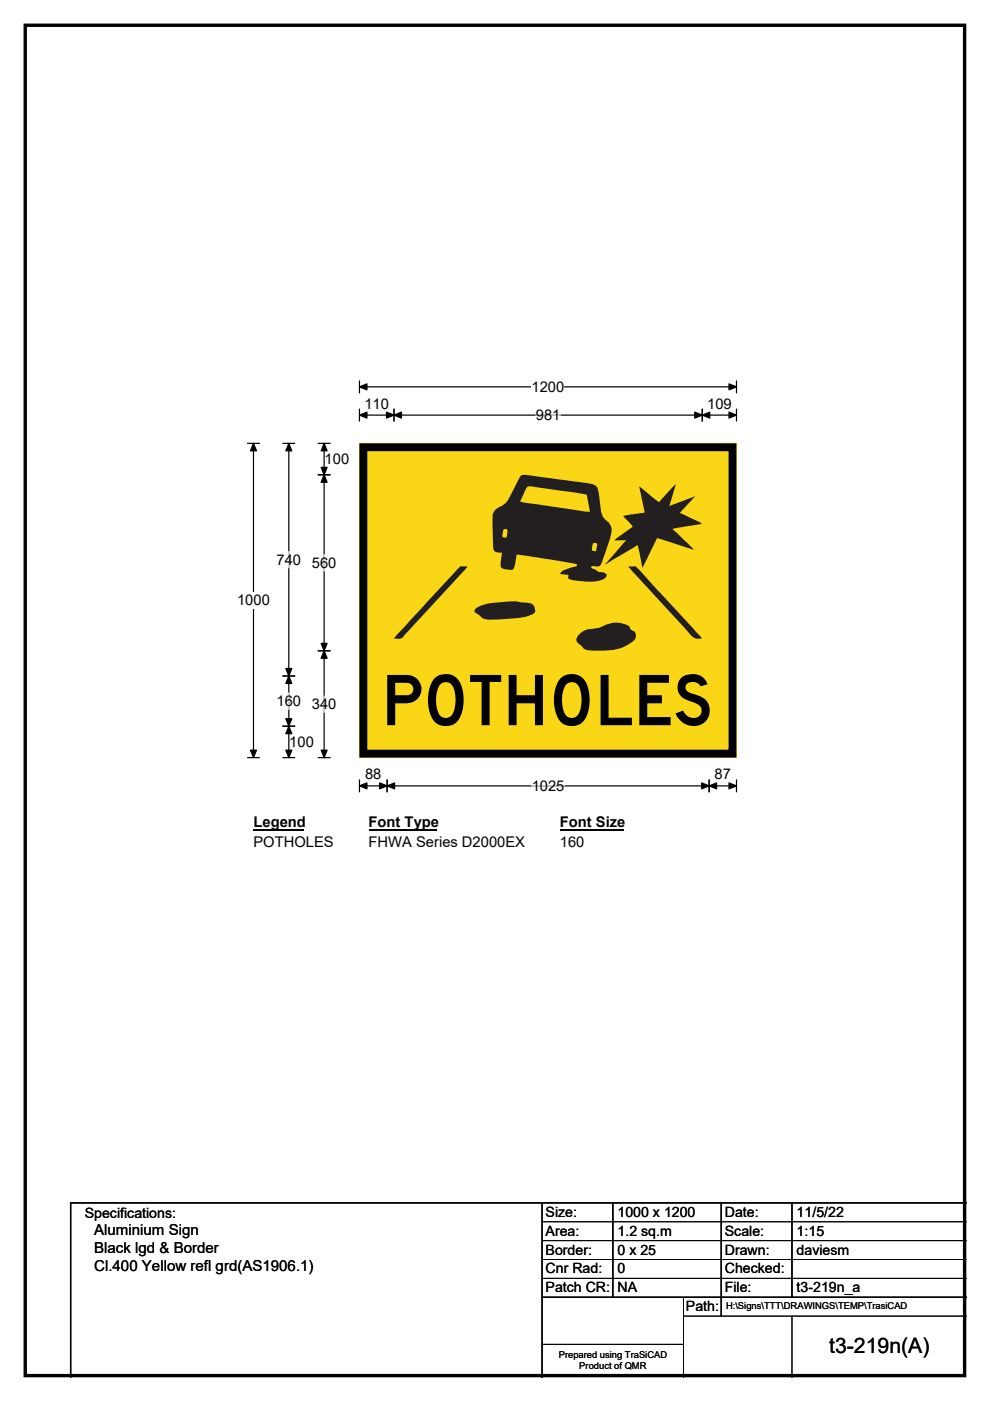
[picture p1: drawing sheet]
<svg xmlns="http://www.w3.org/2000/svg" width="210mm" height="297mm" viewBox="0 0 210 297" stroke-linecap="round" stroke-linejoin="round" font-family="sans-serif">
<path d="M5.4 5.4h199.2v286.3h-199.2z" fill="none" stroke="#000" stroke-width=".72"/>
<path d="M76.2 82h80M76.2 80.8v2.5M156.2 80.8v2.5" fill="none" stroke="#000" stroke-width=".25"/>
<path d="M76.2 82l1.6-.6v1.3zM154.6 81.4l1.6 .6-1.6 .7z" fill="#000" stroke="#000" stroke-width=".25"/>
<path d="M112.8 80.3h6.9v3.5h-6.9z" fill="#fff"/>
<g fill="none" stroke="#000" stroke-width=".25">
<path d="M52.5 94h2.5M53.8 94v66.6M76.2 88h80M76.2 86.7v2.6M83.6 86.7v2.6M148.9 86.7v2.6M156.2 86.7v2.6M52.5 160.6h2.5M76.2 165.4v2.5M76.2 166.6h80M82.1 165.4v2.5M150.4 165.4v2.5"/>
<path d="M156.2 165.4v2.5"/>
</g>
<g fill="#000" stroke="#000" stroke-width=".25">
<path d="M53.8 94l.6 1.6h-1.3zM76.2 88l1.6-.6v1.2zM83.6 88l1.6-.6v1.2zM82 87.4l1.6 .6-1.6 .6zM147.4 87.4l1.5 .6-1.5 .6zM148.9 88l1.6-.6v1.2zM154.6 87.4l1.6 .6-1.6 .6zM53.1 159h1.3l-.6 1.6zM76.2 166.6l1.6-.6v1.3zM82.1 166.6l1.6-.6v1.3zM80.5 166l1.6 .6-1.6 .7zM148.8 166l1.6 .6-1.6 .7z"/>
<path d="M150.4 166.6l1.6-.6v1.3zM154.6 166l1.6 .6-1.6 .7z"/>
</g>
<path d="M113.7 88h5.2M112.8 166.6h6.9" fill="none" stroke="#fff" stroke-width=".25"/>
<path d="M50.3 125.6h6.9v3.5h-6.9z" fill="#fff"/>
<path d="M60 94h2.5M61.3 94v66.6M67.5 94h2.5M68.7 94v66.6M67.5 100.7h2.5M67.5 138h2.5M60 143.3h2.5M60 154h2.5M60 160.6h2.5M67.5 160.6h2.5" fill="none" stroke="#000" stroke-width=".25"/>
<path d="M61.3 94l.6 1.6h-1.3zM68.7 94l.7 1.6h-1.3zM68.7 100.7l.7 1.6h-1.3zM68.1 99.1h1.3l-.7 1.6zM68.1 136.4h1.3l-.7 1.6zM68.7 138l.7 1.6h-1.3zM61.3 143.3l.6 1.6h-1.3zM60.6 152.4h1.3l-.6 1.6zM60.6 141.7h1.3l-.6 1.6zM61.3 154l.6 1.6h-1.3zM60.6 159h1.3l-.6 1.6zM68.1 159h1.3l-.7 1.6z" fill="#000" stroke="#000" stroke-width=".25"/>
<path d="M61.3 116.9v3.5M68.7 117.6v3.5M61.3 146.9v3.5M68.7 147.6v3.4" fill="none" stroke="#fff" stroke-width=".25"/>
<path d="M53.8 172.6h10.7v3.5h-10.7z" fill="#fff"/>
<path d="M53.8 175.9h10.7" fill="none" stroke="#000" stroke-width=".32"/>
<path d="M78.2 172.6h14.4v3.5h-14.4z" fill="#fff"/>
<path d="M78.2 175.9h14.4" fill="none" stroke="#000" stroke-width=".32"/>
<path d="M118.7 172.6h13.5v3.5h-13.5z" fill="#fff"/>
<path d="M118.7 175.9h13.5" fill="none" stroke="#000" stroke-width=".32"/>
<g fill="#fff">
<path d="M53.8 176.8h16.9v3.5h-16.9z"/>
<path d="M78.2 176.8h33.1v3.5h-33.1z"/>
<path d="M118.7 176.8h5.3v3.5h-5.3z"/>
</g>
<path d="M76.3 94h79.9v66.6h-79.9z" fill="#fad716"/>
<path d="M76.2 94h80v66.6h-80z" fill="none" stroke="#fad716" stroke-width=".21"/>
<path d="M77.1 94.8h78.3v65h-78.3z" fill="none" stroke="#000" stroke-width="1.7"/>
<g fill="#231e20">
<path d="M125.9 115.2l.2-.1 .6 .2-.3 1.6-.7-.1a1.41 1.41 0 0 1 .2-1.6zM106.8 112.2h.5l.3 .2-.1 1.2-.2 .4-.7-.1zM111.7 103.4a3.3 3.3 0 0 1 2.7 0l10.1 1.5 .6 3.6-14.5-2-.2-.3zM110.4 100.9l-2.5 4.8a5.8 5.8 0 0 1-2.6 2.2 2.12 2.12 0 0 0-.8 2l.1 5a3.1 3.1 0 0 0 .3 2l.3 .2 1.3 .1-.2 1.5a2.14 2.14 0 0 0 .2 1.8l.7 .2a2.16 2.16 0 0 0 1.7-.1l.3-.9 .4-2.1 9.1 1.4 3.7 .7-.2 .4-1.6 .4a2.7 2.7 0 0 0-1.8 1.1l1.7 .3 .1 .1-.1 .6a6.4 6.4 0 0 0 3.2 .7 7 7 0 0 0 4.7-.8l.3-.3v-.3a1.75 1.75 0 0 0-1.6-.6l-1-.6a.66 .66 0 0 1-.7-.6l.7-.1a1.16 1.16 0 0 0 1.7-1.1l.1-.4a23.7 23.7 0 0 0 1.8-6.5 5.6 5.6 0 0 0-1.8-2.4 24.3 24.3 0 0 1-1-5.8 1.57 1.57 0 0 0-1.4-1.2l-14.1-1.9z" fill-rule="evenodd"/>
<path d="M135.6 103.1l4.2 3.4 3.6-3.8-1.4 4.6 5.5-2.1-3.3 3.5 4.7 2.3-6.2 1.2 4.5 4.4-7.8-2.5-3.2 6.3-1-4.9-6.7 4.2 4.3-5.2-2.5 .1 3.9-2.9-2-2.3 4.6-.7z" fill-rule="evenodd"/>
<path d="M123 134.3l1.4-.8a11.8 11.8 0 0 0 4.5-1.2 5.2 5.2 0 0 1 4.6 .6l.1 .1a.96 .96 0 0 0 .8 .8 1.41 1.41 0 0 1-.3 2.3 10.2 10.2 0 0 1-7.2 1.9l-1.1-.1a2.52 2.52 0 0 1-2.7-1.1l-.3-.2a1.12 1.12 0 0 1-.1-2z" fill-rule="evenodd"/>
<path d="M101 128.9a13.4 13.4 0 0 1 6.6-1.3l1.8-.1 1.4 .2a2.4 2.4 0 0 1 2.5 1l.2 .6a.86 .86 0 0 1-.9 1.1 26.5 26.5 0 0 1-9.5 .9 4 4 0 0 1-1.9-1.2l-.6-.4 .1-.4z" fill-rule="evenodd"/>
<path d="M133.2 120.1h1.6l14.1 15.2a2.12 2.12 0 0 1-2.5-.8z" fill-rule="evenodd"/>
<path d="M97.6 120.1h1.6l-13.7 14.9a1.95 1.95 0 0 1-1.9 .4z" fill-rule="evenodd"/>
</g>
<path d="M115 255v37M130 255v20M153 255v24M168 255v20M205 255h-190v37M115 275h90" fill="none" stroke="#000" stroke-width=".3"/>
<path d="M115 259h90M115 263h90M115 267h90M115 271h90M145 279h60M145 275v17M168 279v13M115 285h30" fill="none" stroke="#000" stroke-width=".21"/>
<text font-size="14.8" x="80.9" y="153.8">POTHOLES</text>
<text font-size="4.5" x="175.9" y="286.9">t3-219n(A)</text>
<g font-size="3.2">
<text x="20" y="261.9">Aluminium Sign</text>
<text x="20" y="265.7">Black lgd &amp; Border</text>
<text x="20" y="269.6">Cl.400 Yellow refl grd(AS1906.1)</text>
</g>
<g font-size="3.1">
<text x="112.8" y="83.1">1200</text>
<text x="77.3" y="86.6">110</text>
<text x="113.7" y="89.1">981</text>
<text x="150" y="86.6">109</text>
<text x="68.9" y="98.4">100</text>
<text x="58.7" y="119.7">740</text>
<text x="66.1" y="120.4">560</text>
<text x="50.3" y="128.4">1000</text>
<text x="58.7" y="149.7">160</text>
<text x="66.1" y="150.4">340</text>
<text x="61.4" y="158.3">100</text>
<text x="77.4" y="165.2">88</text>
<text x="112.8" y="167.7">1025</text>
<text x="151.6" y="165.2">87</text>
<text x="53.8" y="175.4">Legend</text>
<text x="53.8" y="179.6">POTHOLES</text>
<text x="78.2" y="175.4">Font Type</text>
<text x="78.2" y="179.6">FHWA Series D2000EX</text>
<text x="118.7" y="175.4">Font Size</text>
<text x="118.7" y="179.6">160</text>
</g>
<g font-size="3">
<text x="115.7" y="258">Size:</text>
<text x="131" y="258">1000 x 1200</text>
<text x="153.7" y="258">Date:</text>
<text x="169" y="258">11/5/22</text>
<text x="18" y="258.2">Specifications:</text>
<text x="115.7" y="262">Area:</text>
<text x="131" y="262">1.2 sq.m</text>
<text x="153.7" y="262">Scale:</text>
<text x="169" y="262">1:15</text>
<text x="115.7" y="266">Border:</text>
<text x="115.7" y="270">Cnr Rad:</text>
<text x="131" y="266">0 x 25</text>
<text x="131" y="270">0</text>
<text x="153.7" y="266">Drawn:</text>
<text x="153.7" y="270">Checked:</text>
<text x="169" y="266">daviesm</text>
<text x="115.7" y="274">Patch CR:</text>
<text x="131" y="274">NA</text>
<text x="153.7" y="274">File:</text>
<text x="169" y="274">t3-219n_a</text>
<text x="145.5" y="278">Path:</text>
</g>
<g font-size="2">
<text x="154" y="277.6">H:\Signs\TTT\DRAWINGS\TEMP\TrasiCAD</text>
<text x="118.5" y="287.8">Prepared using TraSiCAD</text>
<text x="122.9" y="290.2">Product of QMR</text>
</g>
</svg>
